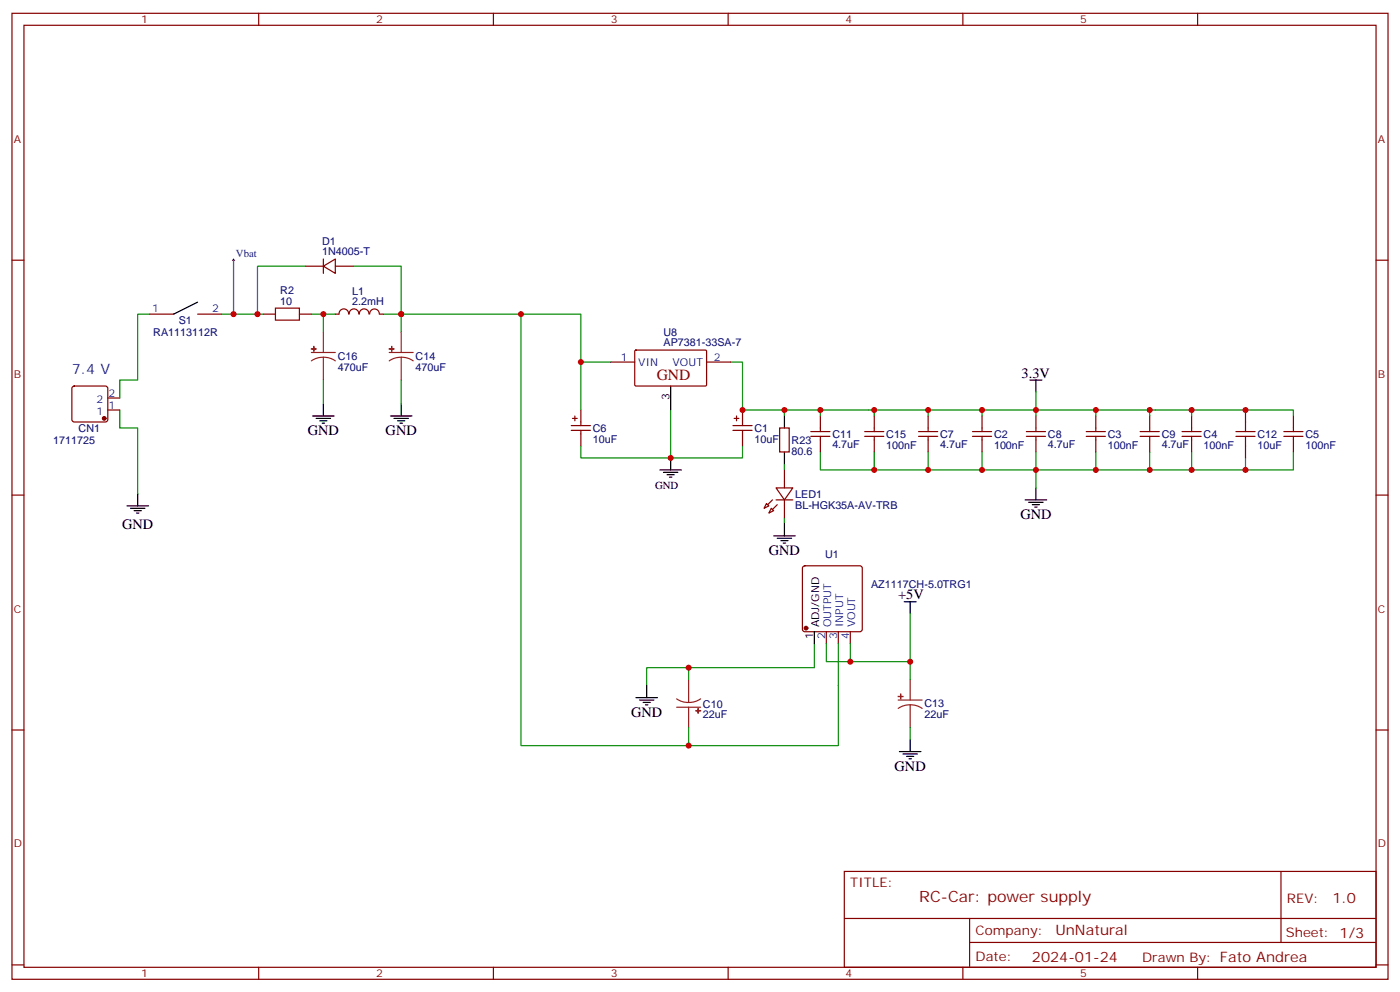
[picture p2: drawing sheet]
<svg xmlns="http://www.w3.org/2000/svg" width="412mm" height="292mm" viewBox="0 0 412 292" stroke-linecap="round" stroke-linejoin="round" font-family="sans-serif">
<g fill="none" stroke="#870000" stroke-width=".35">
<path d="M3.5 3.9h405.4v284.4h-405.4zM7.1 7.4h398.2v277.3h-398.2zM76.2 3.9v3.5M145.3 3.9v3.5M214.5 3.9v3.5M283.6 3.9v3.5M352.8 3.9v3.5M3.5 76.6h3.6M90 78.4h5.2M95.2 78.4l3.6-2.2v4.3zM95.2 76.2v4.3M98.8 78.4h5.3"/>
<path d="M405.3 76.6h3.6M44.1 92.5h7.1M58.2 92.5h7.1M77.6 92.5h3.5M88.2 92.5h3.5M98.8 92.5h1M99.9 92.4a1.41 1.41 0 0 1 1.4-1.5 1.41 1.41 0 0 1 1.4 1.5M102.9 92.4a1.41 1.41 0 0 1 1.4-1.5 1.41 1.41 0 0 1 1.4 1.5M105.9 92.4a1.41 1.41 0 0 1 1.4-1.5 1.41 1.41 0 0 1 1.4 1.5M108.9 92.4a1.41 1.41 0 0 1 1.4-1.5 1.41 1.41 0 0 1 1.4 1.5M111.8 92.5h1.1M21.4 113.8l.5-.2h9.1l.5 .2 .2 .5v9.2l-.2 .5-.5 .2h-9.1l-.5-.2-.2-.5v-9.2z"/>
<path d="M31.7 117.2h3.6M179.9 106.6h7.1M187 103.2l.3-.2 20.7 .1 .1 .3v10.1l-.3 .1h-20.7l-.1-.3zM208.1 106.6h7.1M31.7 120.7h3.6M168.3 125.3h5.6M168.3 126.7h5.6M168.6 123.2h1.4M169.3 122.4v1.5M171.1 120.7v4.6M171.1 126.7v4.6M215.9 125.3h5.6"/>
<path d="M215.9 126.7h5.6M216.3 123.2h1.4M217 122.4v1.5M218.7 120.7v4.6M218.7 126.7v4.6M229.7 126h2.8v7h-2.8zM231.1 138.3v5.3M238.8 127h5.7M238.8 128.4h5.7M241.7 122.4v4.6M241.7 128.4v4.6M254.7 127h5.6"/>
<path d="M254.7 128.4h5.6M257.5 122.4v4.6M257.5 128.4v4.6M270.6 127h5.6M270.6 128.4h5.6M273.4 122.4v4.6M273.4 128.4v4.6M286.5 127h5.6M286.5 128.4h5.6M289.3 122.4v4.6M289.3 128.4v4.6M302.3 127h5.7"/>
<path d="M302.3 128.4h5.7M305.2 122.4v4.6M305.2 128.4v4.6M320 127h5.6M320 128.4h5.6M322.8 122.4v4.6M322.8 128.4v4.6M335.8 127h5.7M335.8 128.4h5.7M338.7 122.4v4.6M338.7 128.4v4.6M348.2 127h5.6"/>
<path d="M348.2 128.4h5.6M351 122.4v4.6M351 128.4v4.6M364.1 127h5.6M364.1 128.4h5.6M366.9 120.7v6.3M366.9 128.4v6.4M378.2 127h5.6M378.2 128.4h5.6M381 122.4v4.6M381 128.4v4.6M3.5 145.7h3.6"/>
<path d="M225.8 148.2l.7 .7-1.4 .7zM227.2 149.6l.7 .7-1.4 .7zM228.6 143.6h4.9l-2.4 3.5zM228.6 147.1h4.9M231.1 147.1v5.3M405.3 145.7h3.6M236.6 166.8l.5-.3h16.2l.5 .3 .2 .5v17.9l-.2 .5-.5 .2h-16.2l-.5-.2-.2-.5v-17.9zM243.4 185.9v3.6M246.9 185.9v3.6M250.5 185.9v3.6M3.5 214.9h3.6M405.3 214.9h3.6"/>
<path d="M248.7 256.5h156.6v28.2h-156.6zM377.3 256.5v20.9M248.7 270.4h156.5M285.6 277.4h119.6M285.6 270.4v14.1M3.5 284h3.6M76.2 284.7v3.6M145.3 284.7v3.6M214.5 284.7v3.6M283.6 284.7v3.6M352.8 284.7v3.6M405.3 284h3.6"/>
</g>
<g fill="none" stroke="#008700" stroke-width=".35">
<path d="M68.8 76.6v15.9h8.8M90 78.4h-14.2v14.1M104.1 78.4h14.1v14.1M44.1 92.5h-3.5v19.4h-5.3v5.3M65.3 92.5h3.5M91.7 92.5h3.5M98.8 92.5h-3.6v5.3M112.9 92.5h5.3M118.2 92.5h52.9v14.1M118.2 92.5v5.3M153.5 92.5v127h93.4v-30M95.2 111.9v7"/>
<path d="M118.2 111.9v7M179.9 106.6h-8.8v14.1M215.2 106.6h3.5v14.1h23M305.2 115.4v5.3h-15.9M35.3 120.7v5.3h5.3v19.4M171.1 131.3v3.5h26.5M197.6 120.7v14.1h21.1v-3.5M231.1 120.7v1.7M231.1 136.6v1.7M241.7 133v5.3h15.8v-5.3M241.7 122.4v-1.7h15.8v1.7M257.5 120.7h15.9v1.7"/>
<path d="M273.4 133v5.3h-15.9M273.4 120.7h15.9v1.7M289.3 133v5.3M305.2 122.4v-1.7h17.6v1.7M305.2 133v10.6M322.8 133v5.3h-49.4M322.8 120.7h15.9v1.7M338.7 120.7h12.3v1.7M338.7 133v5.3M351 120.7h30v1.7M351 133v5.3h-28.2M351 138.3h15.9"/>
<path d="M381 133v5.3h-14.1v-3.5M231.1 152.4v1.8M202.8 196.5v3.6M239.9 189.5v7h-49.4v5.3M243.4 189.5v5.3h7.1M268.1 180.7v14.1h-17.6v-5.3M268.1 194.8v5.3M202.8 214.2v5.3M268.1 214.2v3.5"/>
</g>
<g fill="none" stroke="#000" stroke-width=".35">
<path d="M58.2 88.9l-7 3.6M95.2 118.9v3.5M118.2 118.9v3.5M197.6 113.6v7.1M303.4 111.9h3.5M305.2 111.9v3.5M92.1 122.4h6.3M93.1 123.2h4.3M94.2 123.9h2.1M94.9 124.6h.7M115 122.4h6.4M116.1 123.2h4.2"/>
<path d="M117.1 123.9h2.1M117.8 124.6h.7M194.4 138.3h6.3M195.4 139h4.3M196.5 139.7h2.1M197.6 134.8v3.5M231.1 122.4v3.6M231.1 133v3.6M37.4 148.9h6.3M38.5 149.6h4.2M39.5 150.3h2.1M40.2 151h.7"/>
<path d="M40.6 145.4v3.5M197.2 140.4h.7M227.9 157.7h6.3M229 158.4h4.2M230 159.1h2.1M230.7 159.8h.7M231.1 154.2v3.5M302 147.1h6.3M303 147.8h4.3M304.1 148.6h2.1M304.8 149.3h.7M305.2 143.6v3.5"/>
<path d="M266.3 177.1h3.6M268.1 177.1v3.6M239.9 185.9v3.6M187.3 205.4h6.4M188.4 206.1h4.2M189.4 206.8h2.2M190.1 207.5h.8M190.5 201.8v3.6M268.1 217.7v3.5M264.9 221.2h6.4M266 221.9h4.2M267.1 222.6h2.1"/>
<path d="M267.8 223.3h.7"/>
</g>
<g fill="#870000" stroke="#870000" stroke-width=".35">
<path d="M229 148.6l-1.5 1.4z"/>
<path d="M226.1 148.6l1.4-1.5z"/>
<circle cx="30.7" cy="123.2" r=".53"/>
<circle cx="237.4" cy="184.9" r=".53"/>
</g>
<g fill="none" stroke="#8c2424" stroke-width=".35">
<path d="M95.2 97.8v6M118.2 97.8v6M91.7 103.8h7.1M95.2 105.2l1.9 .2 1.7 .8M95.2 105.2l-1.8 .2-1.7 .8M95.2 105.2v6.7M114.7 103.8h7M118.2 105.2l1.8 .2 1.7 .8M118.2 105.2l-1.9 .2-1.6 .8M118.2 105.2v6.7M199.3 205.7l1.7 .8 1.8 .3M199.3 208.2h7.1"/>
<path d="M202.8 200.1v6.7M202.8 208.2v6M206.4 205.7l-1.7 .8-1.9 .3M264.6 206.1h7M268.1 207.5l1.9 .2 1.6 .8M268.1 207.5l-1.8 .2-1.7 .8M268.1 200.1v6M268.1 207.5v6.7"/>
</g>
<g fill="#8c2424" stroke="#8c2424" stroke-width=".35">
<path d="M205 209.2h1.4z"/>
<path d="M205.6 208.5l.1 1.4z"/>
<path d="M264.6 205h1.4z"/>
<path d="M265.3 204.3v1.4z"/>
<path d="M114.7 102.7h1.4z"/>
<path d="M115.4 102v1.4z"/>
<path d="M91.7 102.7h1.4z"/>
<path d="M92.4 102l.1 1.4z"/>
</g>
<path d="M81.1 90.7h7.1v3.5h-7.1z" fill="none" stroke="#a10000" stroke-width=".35"/>
<path d="M68.4 76.6h.7M68.8 76.2v.7" fill="none" stroke="#000" stroke-width=".29"/>
<g fill="#c00">
<circle cx="305.2" cy="138.3" r=".88"/>
<circle cx="289.3" cy="138.3" r=".88"/>
<circle cx="322.8" cy="138.3" r=".88"/>
<circle cx="257.5" cy="138.3" r=".88"/>
<circle cx="273.4" cy="138.3" r=".88"/>
<circle cx="338.7" cy="138.3" r=".88"/>
<circle cx="351" cy="138.3" r=".88"/>
<circle cx="366.9" cy="138.3" r=".88"/>
<circle cx="257.5" cy="120.7" r=".88"/>
<circle cx="273.4" cy="120.7" r=".88"/>
<circle cx="289.3" cy="120.7" r=".88"/>
<circle cx="305.2" cy="120.7" r=".88"/>
<circle cx="322.8" cy="120.7" r=".88"/>
<circle cx="338.7" cy="120.7" r=".88"/>
<circle cx="351" cy="120.7" r=".88"/>
<circle cx="366.9" cy="120.7" r=".88"/>
<circle cx="241.7" cy="120.7" r=".88"/>
<circle cx="250.5" cy="194.8" r=".88"/>
<circle cx="268.1" cy="194.8" r=".88"/>
<circle cx="118.2" cy="92.5" r=".88"/>
<circle cx="95.3" cy="92.5" r=".88"/>
<circle cx="75.8" cy="92.5" r=".88"/>
<circle cx="197.6" cy="134.8" r=".88"/>
<circle cx="218.7" cy="120.7" r=".88"/>
<circle cx="171.1" cy="106.6" r=".88"/>
<circle cx="231.1" cy="120.7" r=".88"/>
<circle cx="68.8" cy="92.5" r=".88"/>
<circle cx="153.5" cy="92.5" r=".88"/>
<circle cx="202.8" cy="219.5" r=".88"/>
<circle cx="202.8" cy="196.5" r=".88"/>
</g>
<g font-size="4.6" fill="#800">
<text x="193.4" y="111.8">GND</text>
<text x="270.8" y="265.5">RC-Car: power supply</text>
</g>
<text font-size="4.2" fill="#00f" x="21.2" y="110.1">7.4 V</text>
<g font-size="4.2">
<text x="300.9" y="111.2">3.3V</text>
<text x="90.7" y="128.1">GND</text>
<text x="113.6" y="128.1">GND</text>
<text x="36" y="155.6">GND</text>
<text x="300.6" y="152.8">GND</text>
<text x="226.5" y="163.4">GND</text>
<text x="264.6" y="176.4">+5V</text>
<text x="185.9" y="211">GND</text>
<text x="263.5" y="226.9">GND</text>
</g>
<g font-size="4.2" fill="#800">
<text x="392.5" y="265.8">1.0</text>
<text x="310.9" y="275.3">UnNatural</text>
<text x="304" y="283.1">2024-01-24</text>
</g>
<g font-size="3.9" fill="#800">
<text x="250.5" y="261.1">TITLE:</text>
<text x="379.1" y="265.8">REV:</text>
<text x="287.4" y="275.3">Company:</text>
<text x="378.7" y="275.9">Sheet: 1/3</text>
<text x="287.4" y="283">Date:</text>
<text x="336.4" y="283.1">Drawn By: Fato Andrea</text>
</g>
<g font-size="3.2" fill="#800">
<text x="41.6" y="6.9">1</text>
<text x="110.8" y="6.9">2</text>
<text x="179.9" y="6.9">3</text>
<text x="249.1" y="6.9">4</text>
<text x="318.2" y="6.9">5</text>
<text x="4.1" y="42">A</text>
<text x="405.9" y="42">A</text>
<text x="4.1" y="111.2">B</text>
<text x="405.9" y="111.2">B</text>
<text x="4.1" y="180.3">C</text>
<text x="405.9" y="180.3">C</text>
<text x="4.1" y="249.4">D</text>
<text x="405.9" y="249.4">D</text>
<text x="41.6" y="287.7">1</text>
<text x="110.8" y="287.7">2</text>
<text x="179.9" y="287.7">3</text>
<text x="249.1" y="287.7">4</text>
<text x="318.2" y="287.7">5</text>
</g>
<g font-size="3.2" fill="#00f">
<text x="69.5" y="75.7">Vbat</text>
<text x="44.8" y="91.8">1</text>
<text x="62.5" y="91.8">2</text>
<text x="182.8" y="106.2">1</text>
<text x="188" y="107.6">VIN</text>
<text x="198.1" y="107.6">VOUT</text>
<text x="210.3" y="106.2">2</text>
<text x="28.4" y="118.6">2</text>
<text x="31.9" y="116.8">2</text>
<text x="28.4" y="122.1">1</text>
<text x="31.9" y="120.3">1</text>
<text x="244.8" y="184.6" transform="rotate(-90 244.8 184.6)">OUTPUT</text>
<text x="248.4" y="184.6" transform="rotate(-90 248.4 184.6)">INPUT</text>
<text x="251.9" y="184.6" transform="rotate(-90 251.9 184.6)">VOUT</text>
<text x="243.1" y="188.1" transform="rotate(-90 243.1 188.1)">2</text>
<text x="246.6" y="188.1" transform="rotate(-90 246.6 188.1)">3</text>
<text x="250.1" y="188.1" transform="rotate(-90 250.1 188.1)">4</text>
</g>
<g font-size="3.2" fill="#000080">
<text x="94.9" y="75.2">1N4005-T</text>
<text x="94.9" y="72.1">D1</text>
<text x="82.6" y="89.6">10</text>
<text x="82.6" y="86.6">R2</text>
<text x="103.7" y="89.9">2.2mH</text>
<text x="103.7" y="86.7">L1</text>
<text x="52.7" y="95.3">S1</text>
<text x="45.1" y="98.9">RA1113112R</text>
<text x="195.4" y="102">AP7381-33SA-7</text>
<text x="195.4" y="98.8">U8</text>
<text x="99.5" y="106">C16</text>
<text x="122.4" y="106">C14</text>
<text x="99.5" y="109.1">470uF</text>
<text x="122.4" y="109.1">470uF</text>
<text x="15.7" y="130.7">1711725</text>
<text x="23.2" y="127.2">CN1</text>
<text x="174.6" y="130.3">10uF</text>
<text x="174.6" y="127.2">C6</text>
<text x="222.2" y="130.3">10uF</text>
<text x="222.2" y="127.2">C1</text>
<text x="233.2" y="130.7">R23</text>
<text x="245.2" y="132">4.7uF</text>
<text x="245.2" y="128.8">C11</text>
<text x="261.1" y="129">C15</text>
<text x="276.9" y="132">4.7uF</text>
<text x="276.9" y="128.8">C7</text>
<text x="292.8" y="129">C2</text>
<text x="308.7" y="132">4.7uF</text>
<text x="308.7" y="128.8">C8</text>
<text x="326.3" y="129">C3</text>
<text x="342.2" y="132">4.7uF</text>
<text x="342.2" y="128.8">C9</text>
<text x="354.5" y="129">C4</text>
<text x="370.4" y="129">C12</text>
<text x="384.5" y="129">C5</text>
<text x="233.2" y="133.8">80.6</text>
<text x="261.1" y="132">100nF</text>
<text x="292.8" y="132">100nF</text>
<text x="326.3" y="132">100nF</text>
<text x="354.5" y="132">100nF</text>
<text x="370.4" y="132">10uF</text>
<text x="384.5" y="132">100nF</text>
<text x="234.2" y="149.8">BL-HGK35A-AV-TRB</text>
<text x="234.2" y="146.7">LED1</text>
<text x="243.1" y="164.2">U1</text>
<text x="256.6" y="173">AZ1117CH-5.0TRG1</text>
<text x="207.1" y="208.3">C10</text>
<text x="272.3" y="208.2">C13</text>
<text x="207.1" y="211.4">22uF</text>
<text x="272.3" y="211.4">22uF</text>
</g>
<g font-size="3.2">
<text x="197.2" y="117.8" transform="rotate(-90 197.2 117.8)">3</text>
<text x="193" y="144">GND</text>
<text x="241.3" y="184.6" transform="rotate(-90 241.3 184.6)">ADJ/GND</text>
<text x="239.5" y="188.1" transform="rotate(-90 239.5 188.1)">1</text>
</g>
</svg>
